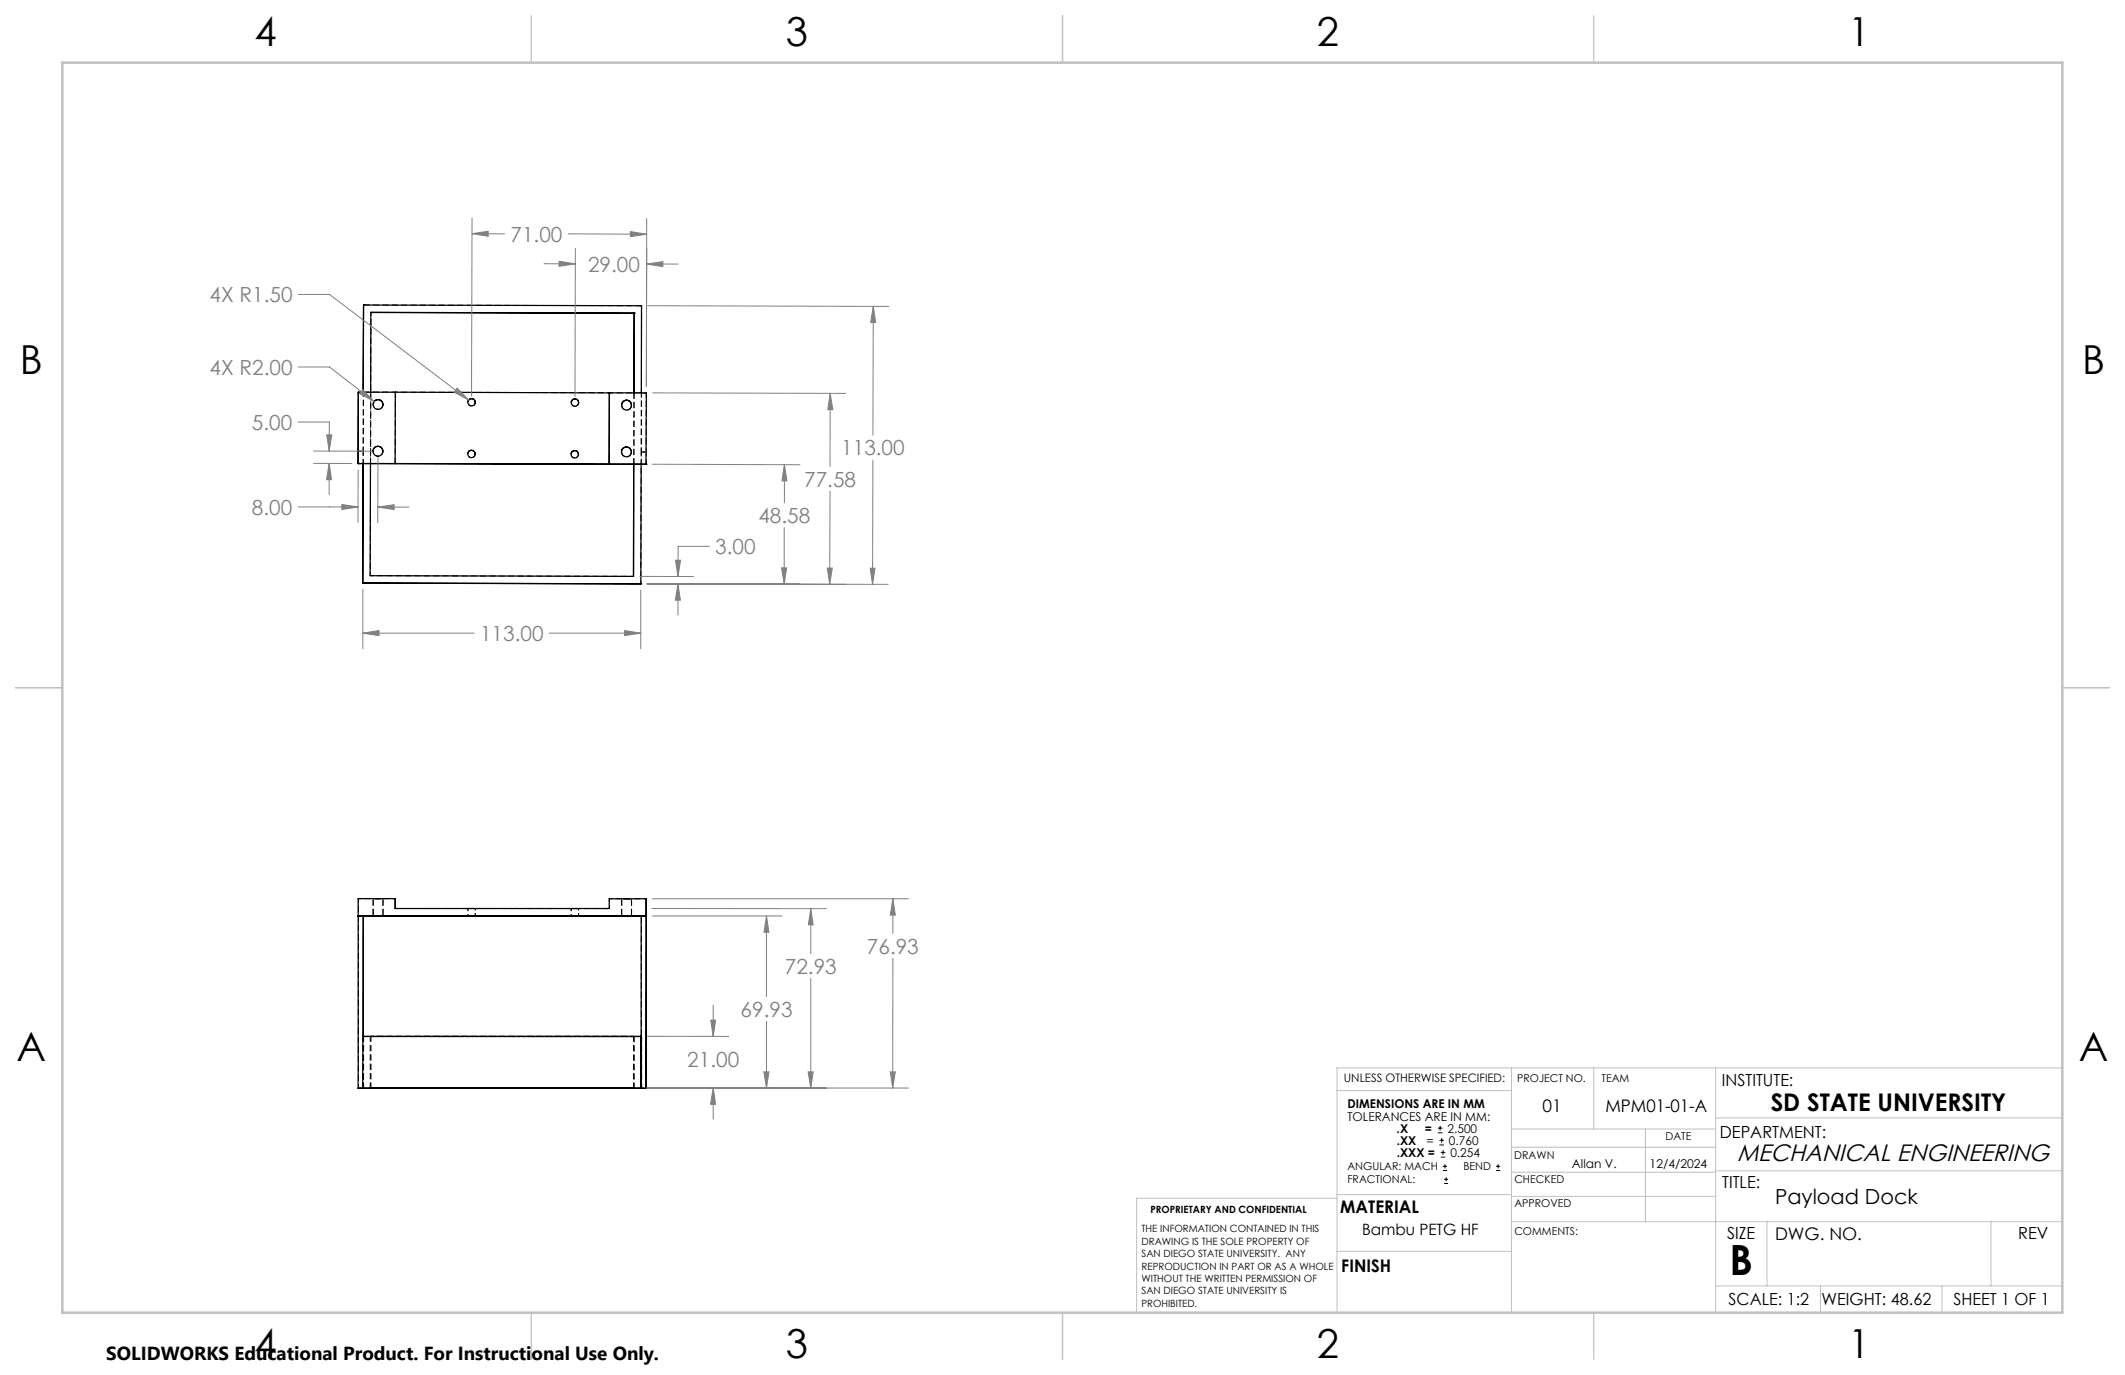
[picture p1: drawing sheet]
<svg xmlns="http://www.w3.org/2000/svg" width="432mm" height="279mm" viewBox="0 0 432 279" stroke-linecap="round" stroke-linejoin="round" font-family="sans-serif">
<g fill="none" stroke="#000" stroke-width=".2" stroke-dasharray="1.3 .6" stroke-linecap="butt">
<path d="M73.9 62l56.5 .1M130.3 79.9v-.1M130.3 79.8l-56.5-.1M131.3 79.9v-.1M126.3 91.6v.1M126.3 82.1v.1M128.3 92a1 1 0 0 1-1.2 .8 1 1 0 0 1-.8-1.1M128.3 82.5a1 1 0 0 1-1.1 .8 1 1 0 0 1-.9-1.1M130.3 91.9v-.1M131.3 91.9v-.1M73.8 210.6h-.1M73.9 210.6h-.1"/>
<path d="M75.4 210.6h-.2M128.7 210.6h.2M130.3 210.6l.1 .1M130.4 210.7l-56.5-.1"/>
</g>
<path d="M75.3 79.7v14.5M128.8 79.8v14.5M80.3 94.2v-14.5M128.8 94.3v-14.5M95.8 184.6h-.7h1.5h-.8M116.8 184.6h-.7h1.5h-.8M73.9 210.6v10.5M75.2 210.6v10.5M128.7 210.6v10.5M128.9 210.6v10.5M73.8 221.1v-10.5M130.3 221.1v-10.5" fill="none" stroke="#000" stroke-width=".2" stroke-dasharray="1.3 .6" stroke-dashoffset=".1" stroke-linecap="butt"/>
<path d="M95.8 93l-.6-.3-.1-.6M95.8 82.5l-.6-.3-.1-.6M116.8 93l-.6-.2-.1-.6M116.8 82.5l-.6-.2-.1-.6M130.3 91.9l-.1 26.7M75.2 117l.2-53.5M128.7 117.1l-53.5-.1M123.8 182.6v2M75.2 210.6h53.5M128.9 210.6h-53.5" fill="none" stroke="#000" stroke-width=".2" stroke-dasharray="1.3 .6" stroke-dashoffset=".6" stroke-linecap="butt"/>
<path d="M75.4 210.6v10.5M130.4 210.7v10.4" fill="none" stroke="#000" stroke-width=".2" stroke-dasharray="1.3 .6" stroke-dashoffset=".2" stroke-linecap="butt"/>
<path d="M73.8 79.7h-1M131.3 79.9h-1M72.8 91.7h1M96.5 92.4l-.3 .5-.4 .1M96.6 81.9l-.3 .5-.5 .1M117.5 92.4l-.3 .5-.4 .1M117.6 81.9l-.3 .5-.5 .1M130.3 91.9h1M130.3 91.8h1M76.8 182.6h-1h2h-1M127.3 182.6h1h-2h1" fill="none" stroke="#000" stroke-width=".2" stroke-dasharray="1.3 .6" stroke-dashoffset=".5" stroke-linecap="butt"/>
<path d="M75.8 182.6v3.5M77.8 186.1v-3.5M123.8 184.6h-43.5M126.3 182.6v3.5M128.3 186.1v-3.5M130.3 210.6v-24.5" fill="none" stroke="#000" stroke-width=".2" stroke-dasharray="1.3 .6" stroke-dashoffset="-.2" stroke-linecap="butt"/>
<path d="M77.8 91.8l-.3 .6-.7 .3M77.8 82.3l-.3 .6-.7 .3M80.3 182.6h-7.5M131.3 182.6h-7.5" fill="none" stroke="#000" stroke-width=".2" stroke-dasharray="1.3 .6" stroke-dashoffset=".7" stroke-linecap="butt"/>
<path d="M73.8 94.2v-2.5M73.8 91.7v2.5M130.3 94.3v-2.4M72.8 221.1v-38.5" fill="none" stroke="#000" stroke-width=".2" stroke-dasharray="1.3 .6" stroke-dashoffset=".4" stroke-linecap="butt"/>
<path d="M95.1 184.6v1.5M96.6 186.1v-1.5M116.1 184.6v1.5M117.6 186.1v-1.5" fill="none" stroke="#000" stroke-width=".2" stroke-dasharray="1.3 .6" stroke-dashoffset=".8" stroke-linecap="butt"/>
<g fill="none" stroke="#000" stroke-width=".25">
<path d="M73.9 62h.1M73.9 62l-.1 17.7M73.9 62l56.5 .1-.1 17.7M80.3 79.7h-7.5v14.5M80.3 79.7v14.5M80.3 79.7l43.5 .1M123.8 79.8h.1M123.8 79.8v14.5M123.8 79.8h7.5v14.5M128.9 63.6h.1M128.9 63.6l-53.5-.1-.1 16.2M128.9 63.6l-.1 16.2"/>
<path d="M72.8 94.2h.1M72.8 91.7h.1M72.8 94.2h7.5M72.8 94.2l58.5 .1M73.8 94.2l-.1 24.3zM75.3 94.2l-.1 22.8 53.5 .1 .1-22.8M75.8 91.5a1 1 0 0 1 1.2-.8 1 1 0 0 1 .8 1.2M75.8 82a.99 .99 0 0 1 1.2-.8 .99 .99 0 0 1 .8 1.2M80.3 94.2h.1M95 92.1a.75 .75 0 0 1 .9-.6 .75 .75 0 0 1 .6 .9M95.1 81.6a.75 .75 0 0 1 .8-.6 .75 .75 0 0 1 .7 .9M116.1 92.2a.75 .75 0 0 1 .8-.6 .75 .75 0 0 1 .6 .8"/>
<path d="M116.1 81.7a.75 .75 0 0 1 .8-.6 .75 .75 0 0 1 .6 .8M123.8 94.3h.1M123.8 94.3h7.5M127.3 90.8l.7 .3 .2 .4 .1 .5M127.3 90.8l-.7 .3-.3 .6M127.3 81.4l.7 .2 .3 .4v.5M127.3 81.4l-.7 .2-.3 .6M130.3 94.3l-.1 24.3M131.3 94.3h.1M73.7 118.5l56.5 .1M130.2 118.6h.1M72.8 186.1h.1"/>
<path d="M72.8 186.1h58.5M73.8 186.1v24.5M75.8 186.1h2zM80.3 182.6h-7.5v38.5h1M80.3 182.6v2h43.5v-2h7.5v38.6M80.3 182.6h.1M95 186.1h1.6zM95.1 186.1h1.5zM116 186.1h1.5zM116.1 186.1h1.5zM126.3 186.1h2zM130.3 186.1l-.1 35"/>
<path d="M131.3 182.6v38.6M130.2 210.6h.1M130.2 210.6v10.5M130.2 210.6h-56.5v10.5M73.7 221.1h56.5M73.7 221.1h.1M73.8 221.1l57.5 .1M75.2 221.1h.2M128.7 221.1l.2 .1M130.4 221.2h.1"/>
<circle cx="76.8" cy="91.7" r="1.01"/>
<circle cx="76.8" cy="82.2" r=".99"/>
<circle cx="95.8" cy="92.3" r=".75"/>
<circle cx="95.8" cy="81.8" r=".75"/>
<circle cx="116.8" cy="92.3" r=".75"/>
<circle cx="116.8" cy="81.8" r=".75"/>
<circle cx="127.3" cy="91.8" r="1"/>
<circle cx="127.3" cy="82.3" r="1.01"/>
</g>
<path d="M76.8 92.7l-.7-.3-.2-.4-.1-.5M76.8 83.2l-.7-.3-.2-.4-.1-.5" fill="none" stroke="#000" stroke-width=".2" stroke-dasharray="1.3 .6" stroke-dashoffset=".9" stroke-linecap="butt"/>
<path d="M73.8 79.7v12M130.3 79.8v12M130.4 62.1l-.1 17.8M73.8 91.7v-12M130.3 91.9v-12M131.3 91.9v-12M131.3 94.3v-2.5" fill="none" stroke="#000" stroke-width=".2" stroke-dasharray="1.3 .6" stroke-dashoffset=".3" stroke-linecap="butt"/>
<g fill="none" stroke="#000" stroke-width=".2">
<path d="M292.2 230.2h.9M292.2 229.2h.9M292.5 232.7h.9M292.5 231.7h.9M292.6 228.8v.9M292.8 235.1h.9M292.8 234.2h.9M292.9 231.2v1M293.2 237.8h.8M293.2 237h.8M293.2 233.7v1M293.4 239.6h.9"/>
<path d="M293.6 236.6v.8M293.9 239.2v.9M304 237.8h.8M304 237h.8M304.4 236.6v.8M293.4 240.5h.9"/>
</g>
<g fill="none" stroke="#808080" stroke-width=".2">
<path d="M60.6 59.8h6.4l28.2 21.5M95.9 47.5l3.3-.5v1zM95.9 44.3l-.1 36.2M95.9 47.5h6.7M110.6 53.6h6.3M113.6 53.1l3.3 .5-3.3 .5zM115.5 47.5l15.9 .1M116.9 50.4l-.1 30.1M128.1 47.1l3.3 .5-3.3 .5zM131.4 53.7l3.3-.5v1zM131.4 44.4l-.1 34.2M131.4 53.7h6.4"/>
<path d="M60.6 74.6h6.4l9 7M73.7 79.2l2.3 2.4-2.9-1.6zM92.9 78.9l2.3 2.4-2.9-1.6zM131.6 62.1l49 .2M132.6 79.8l39.3 .1M168.7 79.9l.5 3.4h-1zM168.7 79.9v14.9M177.4 62.3l.5 3.2h-1zM177.4 62.3v26.1M60.6 85.8h6.3v5.9M63.7 94.2h7.8M63.7 91.7h11.8"/>
<path d="M66.4 88.4h1l-.5 3.3zM66.9 94.2l.5 3.3h-1zM66.9 94.2v6.3M72.8 95.5l-.1 10.7M76.8 93v13.2M132.5 94.3l30.1 .1M159.4 94.4l.5 3.3h-1zM159.4 94.4v7.8M168.7 99.8l-.1 18.9M177.4 93.5l-.1 25.2M60.6 103h12.2M69.5 102.5l3.3 .5-3.3 .5z"/>
<path d="M73.7 119.7v12.1M76.8 103l3.3-.4v.9zM76.8 103h6.3M130 117.1l10.9 .1M130.2 119.9v11.9M131.5 118.6l49 .1M131.5 118.6h9.4M131.5 118.6l40.3 .1M137.3 113.8h1l-.5 3.4zM137.8 118.6l.5 3.4h-1.1zM137.8 118.6v6.4M144.1 111h-6.3v6.2"/>
<path d="M158.8 115.4h1l-.5 3.3zM159.3 107.2v11.5M168.1 115.4h1l-.5 3.3zM176.8 115.5h1l-.5 3.2zM73.7 128.7l3.3-.6v1.1zM73.7 128.7h22.6M111.6 128.7h18.6M126.9 128.1l3.3 .6-3.3 .5zM132.4 184.6h35.5M132.5 182.6h52.1M132.5 186.1h26.4M155.8 186.1l.4 3.3h-.9z"/>
<path d="M155.8 186.1v16.4M164.7 184.6l.5 3.3h-.9zM164.7 184.6v9.2M164.7 198.8v22.3M181.4 182.6l.5 3.3h-1zM181.4 194.7v26.4M181.4 182.6v7.1M131.5 210.6h16.6M144.4 207.3h1l-.5 3.3zM144.9 204.3v6.3M155.2 217.8h1l-.4 3.3zM155.8 207.5v13.6"/>
<path d="M164.2 217.8h1l-.5 3.3zM180.9 217.8h1l-.5 3.3zM131.5 221.1h53.1M144.9 221.1l.5 3.3h-1zM144.9 221.1v6.3"/>
</g>
<g fill="none" stroke="#c0c0c0" stroke-width=".2">
<path d="M307.1 217v49.7M323.9 217v12.4M348.6 217v49.7M419.1 217h-147.4v49.7M271.7 221.6h35.4M307.1 229.4h41.5M307.1 233.1h41.5M307.1 238.2h41.5M334.4 229.4v18.8M348.6 227.2h70.5M348.6 237.9h70.5M271.7 242.7h35.4"/>
<path d="M271.7 254.3h35.4M271.7 243.5h-40.7v23.2M307.1 248.2h112M307.1 243.1h41.5M359.1 248.2v13.1M404.6 248.2v13.1M348.6 261.3h70.5M369.9 261.3v5.4M394.6 261.3v5.4"/>
</g>
<path d="M108 3.2v9.5M215.9 3.2v9.5M323.8 3.2v9.5M3.1 139.7h9.6M419.1 139.7h9.5M108 266.7v9.6M215.9 266.7v9.6M323.8 266.7v9.6" fill="none" stroke="#c0c0c0" stroke-width=".25"/>
<path d="M12.7 12.7h406.4v254h-406.4z" fill="none" stroke="#c0c0c0" stroke-width=".5"/>
<path d="M144.9 221.1l.5 3.3h-1zM144.4 207.3h1l-.5 3.3zM180.9 217.8h1l-.5 3.3zM181.4 182.6l.5 3.3h-1zM155.2 217.8h1l-.4 3.3zM155.8 186.1l.4 3.3h-.9zM164.2 217.8h1l-.5 3.3zM164.7 184.6l.5 3.3h-.9zM176.8 115.5h1l-.5 3.2zM177.4 62.3l.5 3.2h-1zM137.8 118.6l.5 3.4h-1.1zM137.3 113.8h1l-.5 3.4zM158.8 115.4h1l-.5 3.3zM159.4 94.4l.5 3.3h-1zM168.1 115.4h1l-.5 3.3zM168.7 79.9l.5 3.4h-1zM73.7 79.2l-.6 .8 2.9 1.6zM92.9 78.9l-.6 .8 2.9 1.6zM76.8 103l3.3-.4v.9zM69.5 102.5l3.3 .5-3.3 .5zM66.9 94.2l.5 3.3h-1zM66.4 88.4h1l-.5 3.3zM113.6 53.1l3.3 .5-3.3 .5zM131.4 53.7l3.3-.5v1zM128.1 47.1l3.3 .5-3.3 .5zM95.9 47.5l3.3-.5v1zM73.7 128.7l3.3-.6v1.1zM126.9 128.1l3.3 .6-3.3 .5z" fill="#808080"/>
<text font-size="8.5" x="351.4" y="259.1">B</text>
<g font-size="8.1">
<text x="51.7" y="9.3">4</text>
<text x="159.7" y="9.3">3</text>
<text x="267.6" y="9.3">2</text>
<text x="375.6" y="9.3">1</text>
<text x="4" y="76">B</text>
<text x="423.1" y="76">B</text>
<text x="3.3" y="215.7">A</text>
<text x="422.4" y="215.7">A</text>
<text x="51.7" y="276">4</text>
<text x="159.7" y="276">3</text>
<text x="267.6" y="276">2</text>
<text x="375.6" y="276">1</text>
</g>
<text font-size="4.9" x="359.8" y="225.7">SD STATE UNIVERSITY</text>
<text font-size="4.8" x="353" y="235.9">MECHANICAL ENGINEERING</text>
<g font-size="4.2" fill="#808080">
<text x="103.7" y="49.1">71.00</text>
<text x="119.5" y="55.2">29.00</text>
<text x="42.6" y="61.4">4X R1.50</text>
<text x="42.6" y="76.2">4X R2.00</text>
<text x="51.2" y="87.3">5.00</text>
<text x="170.9" y="92.5">113.00</text>
<text x="163.4" y="98.9">77.58</text>
<text x="51.2" y="104.6">8.00</text>
<text x="154.1" y="106.3">48.58</text>
<text x="145.3" y="112.6">3.00</text>
<text x="97.6" y="130.2">113.00</text>
<text x="159.5" y="197.9">72.93</text>
<text x="176.2" y="193.8">76.93</text>
<text x="150.5" y="206.6">69.93</text>
<text x="139.7" y="216.8">21.00</text>
</g>
<text font-size="4.2" x="360.7" y="244.6">Payload Dock</text>
<text font-size="3.8" x="21.6" y="276.3">SOLIDWORKS Educational Product. For Instructional Use Only.</text>
<g font-size="3.5">
<text x="313.4" y="226">01</text>
<text x="326.2" y="226">MPM01-01-A</text>
<text x="272.3" y="246.6">MATERIAL</text>
<text x="360.7" y="251.9">DWG. NO.</text>
<text x="272.6" y="258.5">FINISH</text>
</g>
<g font-size="3.4">
<text x="349.9" y="220.7">INSTITUTE:</text>
<text x="349.5" y="231.2">DEPARTMENT:</text>
<text x="350" y="241.4">TITLE:</text>
<text x="350.9" y="251.8">SIZE</text>
<text x="410.1" y="251.8">REV</text>
<text x="351.2" y="265.2">SCALE: 1:2</text>
<text x="370.1" y="265.3">WEIGHT: 48.62</text>
<text x="396.9" y="265.2">SHEET 1 OF 1</text>
</g>
<text font-size="3.2" x="276.8" y="251">Bambu PETG HF</text>
<g font-size="2.5">
<text x="273.8" y="225.2">DIMENSIONS ARE IN MM</text>
<text x="273.8" y="227.7">TOLERANCES ARE IN MM:</text>
<text x="283.8" y="230.2">.X</text>
<text x="283.8" y="232.6">.XX</text>
<text x="289.6" y="230.2">=</text>
<text x="289.9" y="232.6">=</text>
<text x="294.1" y="230.2">2.500</text>
<text x="294.4" y="232.6">0.760</text>
<text x="283.8" y="235.1">.XXX =</text>
<text x="294.7" y="235.1">0.254</text>
<text x="319.4" y="237.3">Allan V.</text>
<text x="335.2" y="237.3">12/4/2024</text>
</g>
<text font-size="2.4" x="273.1" y="219.9">UNLESS OTHERWISE SPECIFIED:</text>
<g font-size="2.2">
<text x="308.3" y="219.9">PROJECT NO.</text>
<text x="325.4" y="219.9">TEAM</text>
<text x="338.4" y="231.6">DATE</text>
<text x="273.8" y="237.8">ANGULAR: MACH</text>
<text x="297.4" y="237.8">BEND</text>
<text x="307.7" y="235.5">DRAWN</text>
<text x="273.8" y="240.5">FRACTIONAL:</text>
<text x="307.7" y="240.5">CHECKED</text>
<text x="307.7" y="245.4">APPROVED</text>
<text x="307.7" y="251">COMMENTS:</text>
</g>
<g font-size="2">
<text x="231.9" y="250.4">THE INFORMATION CONTAINED IN THIS</text>
<text x="233.8" y="246.5">PROPRIETARY AND CONFIDENTIAL</text>
<text x="231.9" y="252.9">DRAWING IS THE SOLE PROPERTY OF</text>
<text x="231.9" y="255.5">SAN DIEGO STATE UNIVERSITY. ANY</text>
<text x="231.9" y="258">REPRODUCTION IN PART OR AS A WHOLE</text>
<text x="231.9" y="260.5">WITHOUT THE WRITTEN PERMISSION OF</text>
<text x="231.9" y="263">SAN DIEGO STATE UNIVERSITY IS</text>
<text x="231.9" y="265.6">PROHIBITED.</text>
</g>
</svg>
